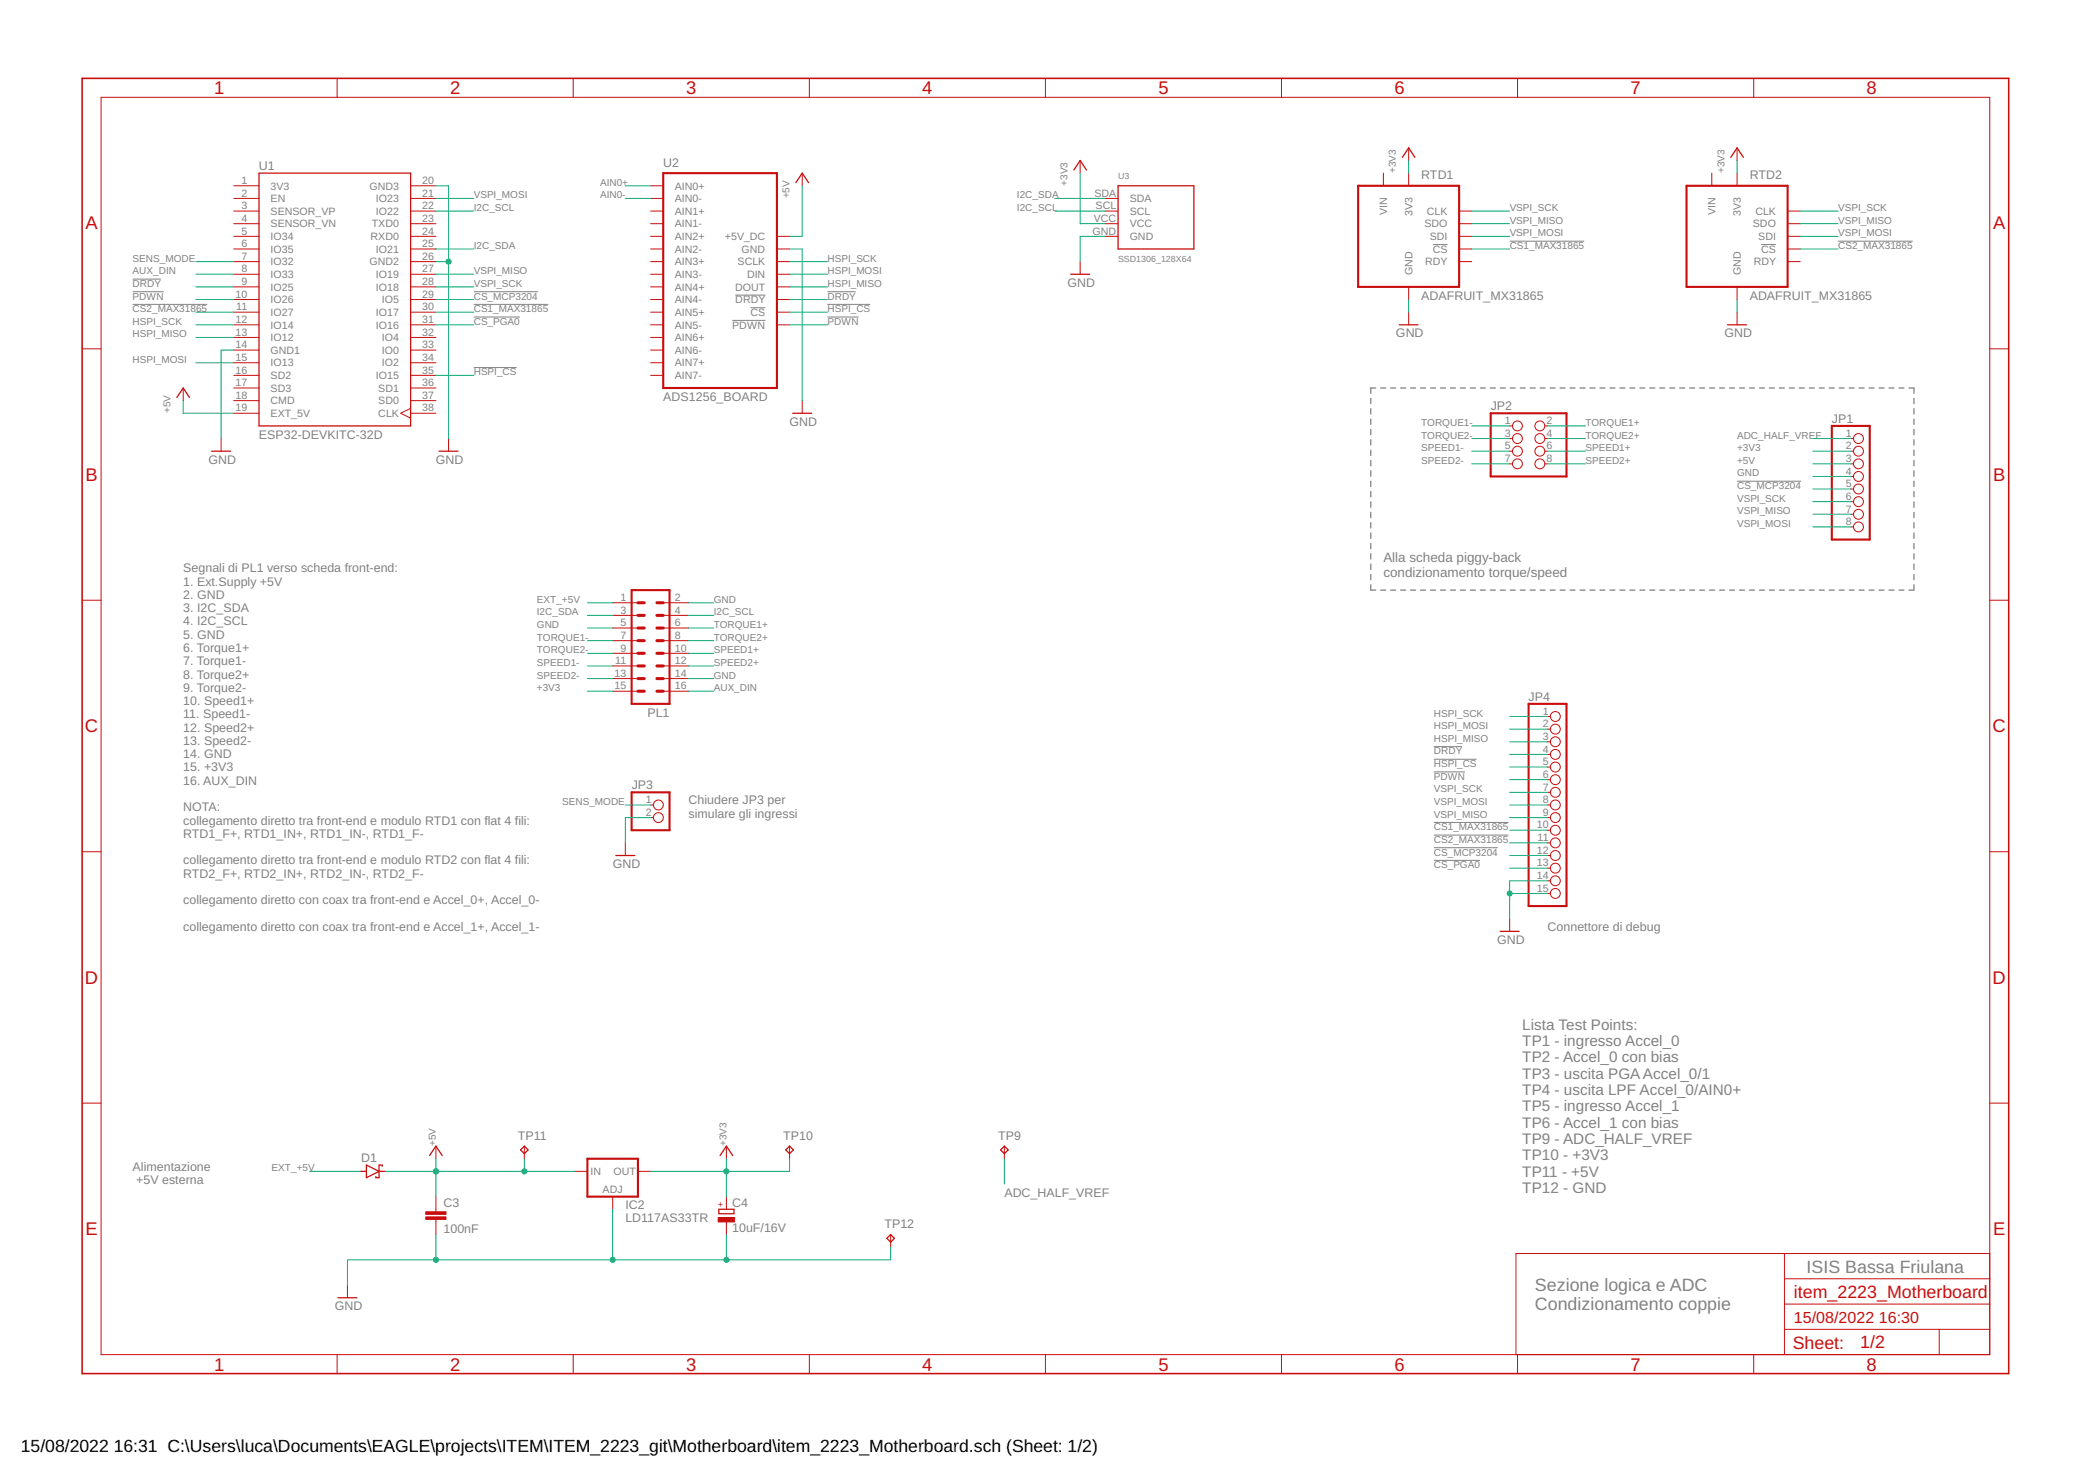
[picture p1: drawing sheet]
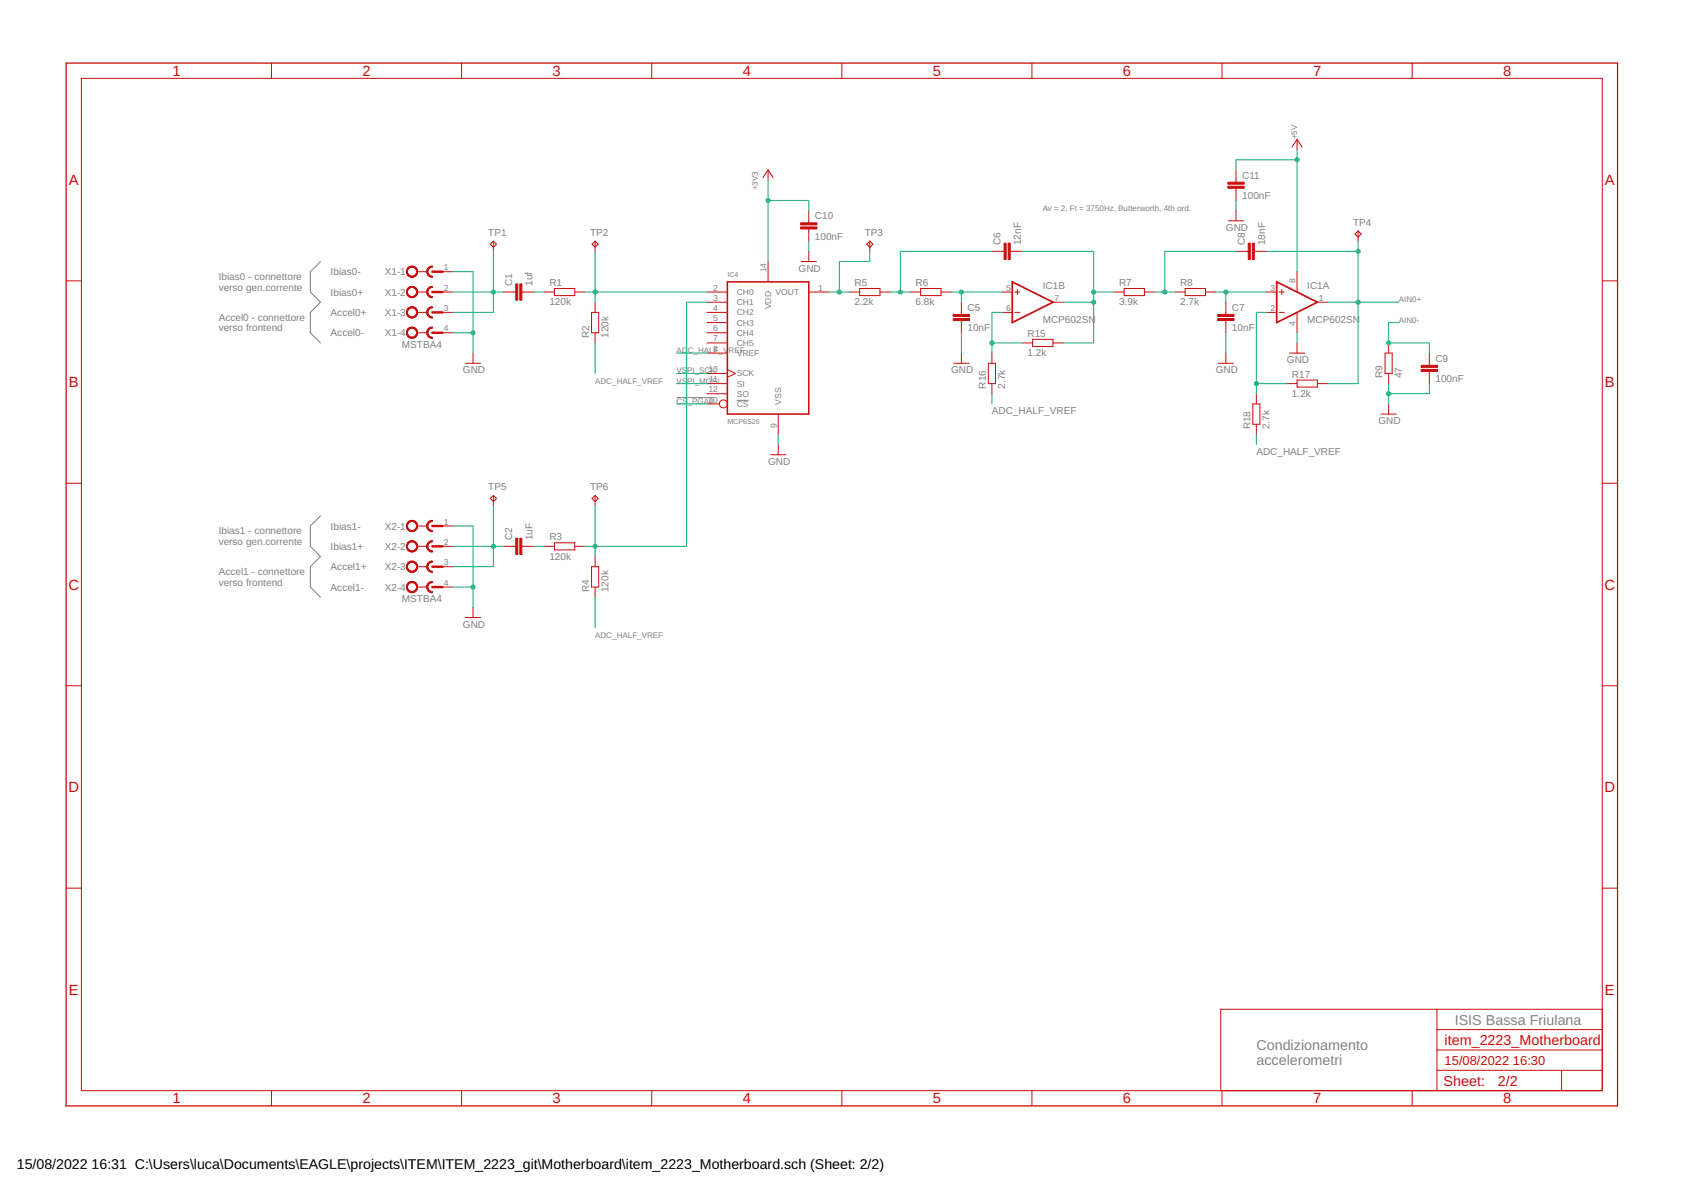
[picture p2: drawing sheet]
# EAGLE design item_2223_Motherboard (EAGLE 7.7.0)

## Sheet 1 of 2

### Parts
C3  100nF  C-EUC0805K  [C0805K]
C4  10uF/16V  CPOL-EUE3.5-8  [E3,5-8]
D1  SCHOTTKY-DIODEDO35-7  [DO35-7]
IC2  LD117AS33TR  [SOT223]
JP1  PINHD-1X8  [1X08]
JP2  PINHD-2X4  [2X04]
JP3  PINHD-1X2  [1X02]
JP4  PINHD-1X15  [1X15]
PL1  16H  [16H]
RTD1  ADAFRUIT_MX31865  [ADAFRUIT_MAX31865]
RTD2  ADAFRUIT_MX31865  [ADAFRUIT_MAX31865]
TP9  TPTP16SQ  [TP16SQ]
TP10  TPTP16SQ  [TP16SQ]
TP11  TPTP16SQ  [TP16SQ]
TP12  TPTP14R  [TP14R]
U1  ESP32-DEVKITC-32D  [MODULE_ESP32-DEVKITC-32D]
U2  ADS1256_BOARD  [ADS1256_BOARD]
U3  SSD1306_128X64  [128X64]

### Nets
!CS1_MAX31865! [digital]: JP4.10 RTD1.P7(!CS!) U1.30(IO17)
!CS2_MAX31865! [digital]: JP4.11 RTD2.P7(!CS!) U1.11(IO27)
!CS_MCP3204! [digital]: JP1.5 JP4.12 U1.29(IO5)
!CS_PGA0! [digital]: JP4.13 U1.31(IO16) ; also sheet 2
!DRDY! [digital]: JP4.4 U1.9(IO25) U2.!DRDY!
!HSPI_CS! [digital]: JP4.5 U1.35(IO15) U2.!CS!
!PDWN! [digital]: JP4.6 U1.10(IO26) U2.PDWN(!PDWN!)
+3V3 [supply]: C4.+ IC2.4(OUT) JP1.2 PL1.15 RTD1.P3(3V3) RTD2.P3(3V3) TP10.TP U3.2(VCC) ; also sheet 2
+5V [supply]: C3.1 D1.C IC2.3(IN) JP1.3 TP11.TP U1.19(EXT_5V) U2.5V_DC(+5V_DC) ; also sheet 2
ADC_HALF_VREF [supply]: JP1.1 TP9.TP ; also sheet 2
AIN0+ [analog]: U2.AIN0+ ; also sheet 2
AIN0- [analog]: U2.AIN0- ; also sheet 2
AUX_DIN [digital]: PL1.16 U1.8(IO33)
EXT_+5V [supply]: D1.A PL1.1
GND [supply]: C3.2 C4.- IC2.1(ADJ) JP1.4 JP3.2 JP4.14 JP4.15 PL1.2 PL1.5 PL1.14 RTD1.P2(GND) RTD2.P2(GND) TP12.TP U1.14(GND1) U1.20(GND3) U1.26(GND2) U2.GND U3.1(GND) ; also sheet 2
HSPI_MISO [digital]: JP4.3 U1.13(IO12) U2.DOUT
HSPI_MOSI [digital]: JP4.2 U1.15(IO13) U2.DIN
HSPI_SCK [digital]: JP4.1 U1.12(IO14) U2.SCLK
I2C_SCL [digital]: PL1.4 U1.22(IO22) U3.3(SCL)
I2C_SDA [digital]: PL1.3 U1.25(IO21) U3.4(SDA)
SENS_MODE [digital]: JP3.1 U1.7(IO32)
SPEED1+ [analog]: JP2.6 PL1.10
SPEED1- [analog]: JP2.5 PL1.11
SPEED2+ [analog]: JP2.8 PL1.12
SPEED2- [analog]: JP2.7 PL1.13
TORQUE1+ [analog]: JP2.2 PL1.6
TORQUE1- [analog]: JP2.1 PL1.7
TORQUE2+ [analog]: JP2.4 PL1.8
TORQUE2- [analog]: JP2.3 PL1.9
VSPI_MISO [digital]: JP1.7 JP4.9 RTD1.P5(SDO) RTD2.P5(SDO) U1.27(IO19)
VSPI_MOSI [digital]: JP1.8 JP4.8 RTD1.P6(SDI) RTD2.P6(SDI) U1.21(IO23) ; also sheet 2
VSPI_SCK [digital]: JP1.6 JP4.7 RTD1.P4(CLK) RTD2.P4(CLK) U1.28(IO18) ; also sheet 2
Unconnected: RTD1.P8(RDY) RTD2.P8(RDY) U1.2(EN) U1.3(SENSOR_VP) U1.4(SENSOR_VN) U1.5(IO34) U1.6(IO35) U1.16(SD2) U1.17(SD3) U1.18(CMD) U1.23(TXD0) U1.24(RXD0) U1.32(IO4) U1.33(IO0) U1.34(IO2) U1.36(SD1) U1.37(SD0) U1.38(CLK) U2.AIN1+ U2.AIN1- U2.AIN2+ U2.AIN2- U2.AIN3+ U2.AIN3- U2.AIN4+ U2.AIN4- U2.AIN5+ U2.AIN5- U2.AIN6+ U2.AIN6- U2.AIN7+ U2.AIN7-

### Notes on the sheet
- Alla scheda piggy-back
  condizionamento torque/speed
- Chiudere JP3 per
  simulare gli ingressi
- Connettore di debug
- Segnali di PL1 verso scheda front-end:
  1. Ext.Supply +5V
  2. GND
  3. I2C_SDA
  4. I2C_SCL
  5. GND
  6. Torque1+
  7. Torque1-
  8. Torque2+
  9. Torque2-
  10. Speed1+
  11. Speed1-
  12. Speed2+
  13. Speed2-
  14. GND
  15. +3V3
  16. AUX_DIN
  
  NOTA:
  collegamento diretto tra front-end e modulo RTD1 con flat 4 fili:
  RTD1_F+, RTD1_IN+, RTD1_IN-, RTD1_F-
  
  collegamento diretto tra front-end e modulo RTD2 con flat 4 fili:
  RTD2_F+, RTD2_IN+, RTD2_IN-, RTD2_F-
  
  collegamento diretto con coax tra front-end e Accel_0+, Accel_0-
  
  collegamento diretto con coax tra front-end e Accel_1+, Accel_1-
- Alimentazione
   +5V esterna
- Lista Test Points:
  TP1 - ingresso Accel_0
  TP2 - Accel_0 con bias
  TP3 - uscita PGA Accel_0/1
  TP4 - uscita LPF Accel_0/AIN0+
  TP5 - ingresso Accel_1
  TP6 - Accel_1 con bias
  TP9 - ADC_HALF_VREF
  TP10 - +3V3
  TP11 - +5V
  TP12 - GND
- ISIS Bassa Friulana
- Sezione logica e ADC
  Condizionamento coppie

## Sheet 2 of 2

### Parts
C1  1uf  C-EUC1206  [C1206]
C2  1uF  C-EUC1206  [C1206]
C5  10nF  C-EUC0805K  [C0805K]
C6  12nF  C-EUC0805K  [C0805K]
C7  10nF  C-EUC0805K  [C0805K]
C8  18nF  C-EUC0805K  [C0805K]
C9  100nF  C-EUC0805K  [C0805K]
C10  100nF  C-EUC0805K  [C0805K]
C11  100nF  C-EUC0805K  [C0805K]
IC1  MCP602SN  [SO08]
IC4  MCP6S26  [SO14]
R1  120k  R-EU_R0805  [R0805]
R2  120k  R-EU_R0805  [R0805]
R3  120k  R-EU_R0805  [R0805]
R4  120k  R-EU_R0805  [R0805]
R5  2.2k  R-EU_R0805  [R0805]
R6  6.8k  R-EU_R0805  [R0805]
R7  3.9k  R-EU_R0805  [R0805]
R8  2.7k  R-EU_R0805  [R0805]
R9  47  R-EU_R0805  [R0805]
R15  1.2k  R-EU_R0805  [R0805]
R16  2.7k  R-EU_R0805  [R0805]
R17  1.2k  R-EU_R0805  [R0805]
R18  2.7k  R-EU_R0805  [R0805]
TP1  TPTP14R  [TP14R]
TP2  TPTP14R  [TP14R]
TP3  TPTP14R  [TP14R]
TP4  TPTP14R  [TP14R]
TP5  TPTP14R  [TP14R]
TP6  TPTP14R  [TP14R]
X1  MSTBA4  [MSTBA4]
X2  MSTBA4  [MSTBA4]

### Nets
!CS_PGA0! [digital]: IC4.10(!CS!) ; also sheet 1
+3V3 [supply]: C10.1 IC4.14(VDD) ; also sheet 1
+5V [supply]: C11.1 IC1.8(P:V+) ; also sheet 1
ADC_HALF_VREF [supply]: IC4.8(VREF) R2.1 R4.1 R16.1 R18.1 ; also sheet 1
AIN0+ [analog]: C8.2 IC1.1(A:OUT) R17.2 TP4.TP ; also sheet 1
AIN0- [analog]: C9.1 R9.2 ; also sheet 1
GND [supply]: C5.2 C7.2 C9.2 C10.2 C11.2 IC1.4(P:V-) IC4.9(VSS) R9.1 X1.1 X1.4 X2.1 X2.4 ; also sheet 1
N$2 [analog]: C1.1 TP1.TP X1.2 X1.3
N$3 [analog]: C2.1 TP5.TP X2.2 X2.3
N$4 [analog]: IC4.2(CH0) R1.2 R2.2 TP2.TP
N$5 [analog]: IC4.1(VOUT) R5.1 TP3.TP
N$6 [analog]: C1.2 R1.1
N$7: C2.2 R3.1
N$8 [analog]: IC1.6(B:-IN) R15.1 R16.2
N$9 [analog]: C6.1 R5.2 R6.1
N$10 [analog]: C5.1 IC1.5(B:+IN) R6.2
N$11 [analog]: C6.2 IC1.7(B:OUT) R7.1 R15.2
N$12 [analog]: C8.1 R7.2 R8.1
N$13 [analog]: C7.1 IC1.3(A:+IN) R8.2
N$14 [analog]: IC4.3(CH1) R3.2 R4.2 TP6.TP
N$21 [analog]: IC1.2(A:-IN) R17.1 R18.2
VSPI_MOSI [digital]: IC4.11(SI) ; also sheet 1
VSPI_SCK [digital]: IC4.13(SCK) ; also sheet 1
Unconnected: IC4.4(CH2) IC4.5(CH3) IC4.6(CH4) IC4.7(CH5) IC4.12(SO)

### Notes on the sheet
- Av = 2, Ft = 3750Hz, Butterworth, 4th ord.
- Ibias0-
- Ibias0 - connettore 
  verso gen.corrente
- Ibias0+
- Accel0+
- Accel0 - connettore 
  verso frontend
- Accel0-
- Ibias1-
- Ibias1 - connettore 
  verso gen.corrente
- Ibias1+
- Accel1+
- Accel1 - connettore 
  verso frontend
- Accel1-
- ISIS Bassa Friulana
- Condizionamento
  accelerometri

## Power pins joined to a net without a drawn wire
3V3: U1.1(3V3)
VIN: RTD1.P1(VIN) RTD2.P1(VIN)
